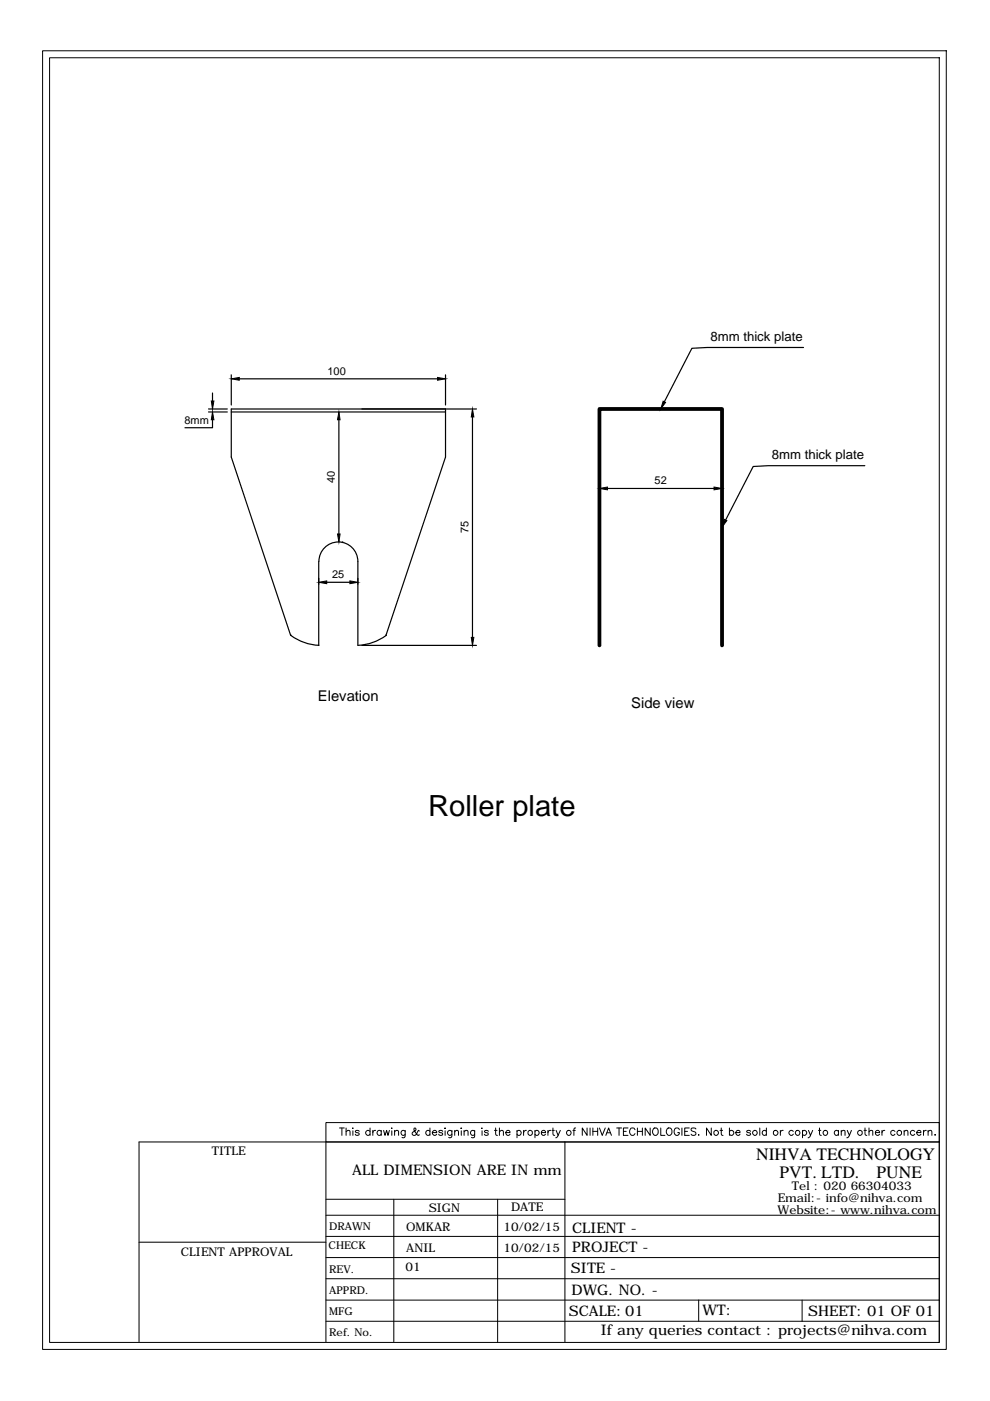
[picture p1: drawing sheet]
<svg xmlns="http://www.w3.org/2000/svg" width="210mm" height="297mm" viewBox="0 0 210 297" stroke-linecap="round" stroke-linejoin="round" font-family="sans-serif">
<!-- layer: 0 -->
<g fill="none" stroke="#000" stroke-width=".21">
<path d="M9 10.8h191.6v275.3h-191.6zM10.5 12.2h188.7v272.4h-188.7zM69.1 238h130.1v4.1h-130.1zM72 239.2h1M72.5 239.2v1.5M73.4 240l.4-.3h.3l.1 1M73.4 239.2v1.5M74.7 239.2h.2zM74.8 239.7v1M76.2 239.9l-.1-.2a.54 .54 0 0 0-.8 .2l.2 .2 .6 .2 .1 .2a.47 .47 0 0 1-.5 .2 .47 .47 0 0 1-.4-.2M78.5 239.9a.51 .51 0 0 0-.8-.1 .51 .51 0 0 0 0 .8 .51 .51 0 0 0 .8-.1M78.5 239.2v1.5"/>
<path d="M79.1 239.7v1M79.6 239.7a.5 .5 0 0 0-.5 .4M80.8 239.9a.49 .49 0 0 0-.7-.1 .49 .49 0 0 0 0 .7 .49 .49 0 0 0 .7 0M80.8 239.7v1M81.3 239.7l.3 1 .4-1 .3 1 .3-1M83 239.2h.2zM83.1 239.7v1M83.7 240l.2-.3a.38 .38 0 0 1 .6 .3v.7M83.7 239.7v1M85.9 239.7l-.1 1.4-.2 .1-.4-.1M85.9 239.9a.49 .49 0 0 0-.7-.1 .49 .49 0 0 0 0 .7 .49 .49 0 0 0 .7 0M88.9 239.8l-.2-.1a1.01 1.01 0 0 1-1.2 .9l-.1-.5 .8-.6-.1-.3h-.3v.2a1.42 1.42 0 0 0 .7 1.2l.3 .1 .1-.1"/>
<path d="M91.2 239.9a.49 .49 0 0 0-.8-.1 .49 .49 0 0 0 0 .7 .49 .49 0 0 0 .8 0M91.2 239.2v1.5M93.9 239.9a.51 .51 0 0 0-.9 0l.2 .2 .6 .2 .1 .2a.47 .47 0 0 1-.5 .2 .47 .47 0 0 1-.4-.2M94.3 239.2h.2zM94.4 239.7v1M95.8 239.7l-.1 1.4-.2 .1-.4-.1M95.8 239.9a.51 .51 0 0 0-.7-.1 .51 .51 0 0 0 0 .8 .51 .51 0 0 0 .7-.1M96.4 240l.3-.3h.4l.1 1M96.4 239.7v1M97.7 239.2h.2zM97.8 239.7v1M98.4 240l.4-.3h.4v1"/>
<path d="M98.4 239.7v1M100.6 239.7v1.4l-.3 .1-.3-.1M100.6 239.9a.49 .49 0 0 0-.7-.1 .49 .49 0 0 0 0 .7 .49 .49 0 0 0 .7 0M102.1 239.2h.1zM102.2 239.7v1M103.5 239.9v-.2a.54 .54 0 0 0-.8 .2l.2 .2 .6 .2v.2a.44 .44 0 0 1-.4 .2 .44 .44 0 0 1-.4-.2M104.8 239.7h.6M105.1 239.2v1.2l.1 .2 .3 .1M105.9 240l.4-.3h.4v1M105.9 239.2v1.5M109.6 239.9a.49 .49 0 0 1 .7-.1 .49 .49 0 0 1 0 .7 .49 .49 0 0 1-.7 0M109.6 239.7v1.5"/>
<path d="M111 239.7v1M111.6 239.7l-.5 .2-.1 .2M113.4 239.9a.49 .49 0 0 1 .8-.1 .49 .49 0 0 1 0 .7 .49 .49 0 0 1-.8 0M113.4 239.7v1.5M116.2 239.7v1M116.8 239.7a.5 .5 0 0 0-.6 .4M117 239.7h.5M117.2 239.2v1.2l.1 .2 .3 .1M117.9 239.7l.4 1 .5-1M121.5 239.7h.5M122.1 239.2h-.3l-.1 .3v1.2M124.5 239.2v1.5l-1-1.5v1.5"/>
<path d="M125.1 239.2v1.5M125.7 239.2v1.5M125.7 239.9h1M126.7 239.2v1.5M127.1 239.2l.6 1.5 .6-1.5M130.7 239.2h1.1M131.2 239.2v1.5M132.2 239.9h.6M133.2 239.2h-1v1.5h1M134.6 239.5a.59 .59 0 0 0-.6-.3 .59 .59 0 0 0-.5 .5v.4a.59 .59 0 0 0 .5 .6 .59 .59 0 0 0 .6-.4M135.1 239.9h1.1M135.1 239.2v1.5"/>
<path d="M136.2 239.2v1.5M137.9 239.2v1.5l-1.1-1.5v1.5M138.7 239.2a.8 .8 0 0 1 .9 .5 .8 .8 0 0 1-.5 1 .84 .84 0 0 1-.8-.6 .84 .84 0 0 1 .4-.9zM140.1 239.2v1.5h.9M141.6 239.2a.8 .8 0 0 1 .9 .5 .8 .8 0 0 1-.5 1 .84 .84 0 0 1-.7-.6 .84 .84 0 0 1 .3-.9zM144 239.5a.56 .56 0 0 0-.6-.4 .56 .56 0 0 0-.5 .6v.4a.56 .56 0 0 0 .5 .6 .56 .56 0 0 0 .6-.4v-.2h-.3M144.6 239.2v1.5M145.2 239.9h.6M146.1 239.2h-.9v1.5h.9M147.5 239.4l-.3-.2h-.5l-.2 .2 .2 .3 .8 .4v.4a.62 .62 0 0 1-1 0M150.8 239.2v1.5l-1-1.5v1.5M152.7 239.7h.5"/>
<path d="M152.9 239.2v1.2l.1 .2 .3 .1M154.7 239.9a.51 .51 0 0 1 .7-.1 .51 .51 0 0 1 0 .8 .51 .51 0 0 1-.7-.1M154.7 239.2v1.5M159.1 239.9a.51 .51 0 0 0-.8 0l.1 .1 .7 .3v.2a.47 .47 0 0 1-.4 .2 .47 .47 0 0 1-.4-.2M161.1 239.2v1.5M162.5 239.9a.49 .49 0 0 0-.7-.1 .49 .49 0 0 0 0 .7 .49 .49 0 0 0 .7 0M162.5 239.2v1.5M165.5 239.7v1M166 239.7a.5 .5 0 0 0-.5 .4M168.2 239.9a.51 .51 0 0 0-.8-.1 .51 .51 0 0 0 0 .8 .51 .51 0 0 0 .8-.1M170.2 239.9a.49 .49 0 0 1 .7-.1 .49 .49 0 0 1 0 .7 .49 .49 0 0 1-.7 0M170.2 239.7v1.5"/>
<path d="M171.4 239.7l.4 1 .5-1M173.5 239.7h.5M173.8 239.2v1.2v.2l.3 .1M177.8 239.9a.49 .49 0 0 0-.8-.1 .49 .49 0 0 0 0 .7 .49 .49 0 0 0 .8 0M177.8 239.7v1M178.4 240l.3-.3h.4l.1 1M178.4 239.7v1M179.6 239.7l.5 1 .4-1M183.2 239.7h.5M183.4 239.2v1.2l.1 .2 .3 .1M184.2 240l.4-.3h.4l.1 1M184.2 239.2v1.5"/>
<path d="M187 239.7v1M187.6 239.7a.5 .5 0 0 0-.6 .4M189.8 239.9a.49 .49 0 0 0-.8-.1 .49 .49 0 0 0 0 .7 .49 .49 0 0 0 .8 0M191.7 240l.4-.3h.3l.1 1M191.7 239.7v1M193.9 239.9a.51 .51 0 0 0-.7-.1 .51 .51 0 0 0 0 .8 .51 .51 0 0 0 .7-.1M195.8 239.7v1M196.4 239.7a.5 .5 0 0 0-.6 .4M196.8 240l.4-.3h.3l.1 1M196.8 239.7v1M69.1 257.7h130.1M69.1 242.1v42.5"/>
<path d="M69.1 254.3h50.7M83.5 254.3v30.3M91.7 240.1h.9a.47 .47 0 0 0-.5-.5 .47 .47 0 0 0-.4 .5l.1 .4a.47 .47 0 0 0 .4 .2 .47 .47 0 0 0 .4-.2M105.5 254.3v30.3M107.2 240.1h.9l-.1-.3a.49 .49 0 0 0-.7 .1 .49 .49 0 0 0 .1 .7 .49 .49 0 0 0 .7-.1M114.8 240.1h.9a.46 .46 0 0 0-.6-.5 .46 .46 0 0 0-.3 .7 .47 .47 0 0 0 .3 .4 .47 .47 0 0 0 .6-.2M118.3 240.7l-.1 .3-.4 .2M119.8 242.1v42.5M128.5 240.7l.5-1.5 .6 1.5M128.7 240.2h.7M148.1 240.6v.1zM156 240.1h.9v-.3a.49 .49 0 0 0-.8 0 .49 .49 0 0 0 .1 .8 .49 .49 0 0 0 .7-.1"/>
<path d="M171.8 240.7l-.1 .3-.4 .2M180.1 240.7l-.3 .4-.3 .1M185.6 240.1h.9a.46 .46 0 0 0-.5-.5 .46 .46 0 0 0-.4 .7 .47 .47 0 0 0 .4 .4 .47 .47 0 0 0 .5-.2M194.4 240.1h.9l-.1-.3a.49 .49 0 0 0-.7 0 .49 .49 0 0 0 0 .8 .49 .49 0 0 0 .8-.1M198.3 240.6v.1zM199.2 242.1v42.5M199.2 242.1h-169.7v42.5M29.5 263.4h39.6M69.1 271.1h130.1M69.1 266.6h130.1M69.1 262.1h130.1M69.1 275.6h130.1"/>
<path d="M148.1 275.6v4.5M170.1 275.6v4.5M69.1 280.1h130.1"/>
<circle cx="112.4" cy="240.2" r=".52"/>
<circle cx="120.6" cy="240.2" r=".51"/>
<circle cx="151.8" cy="240.2" r=".52"/>
<circle cx="160.1" cy="240.2" r=".51"/>
<circle cx="164.4" cy="240.2" r=".52"/>
<circle cx="169.1" cy="240.2" r=".51"/>
<circle cx="175" cy="240.2" r=".51"/>
<circle cx="182.3" cy="240.2" r=".52"/>
<circle cx="190.7" cy="240.2" r=".52"/>
</g>
<g fill="none" stroke="#000" stroke-width=".25">
<path d="M49 79.5v6.4M94.5 79.5v6.4M170.4 73.7h-20.5l-3.2 .1-5.8 11.4M44.2 86.7h4M44.2 87.3h4M45.1 89v1.7h-5.9M45.1 83.3v1.7M49 87.3h45.5M50.7 80.3h42.1M71.9 89v24.2M94.5 86.7v10.2l-12.6 37.7M100.2 88.4v46.7"/>
<path d="M101 86.7h-52v10.2l12.6 37.8M183.4 98.7h-20.5l-3.2 .2-5.8 11.4M67.6 119.1v17.7M67.6 119a4.1 4.1 0 0 1 4.1-4.1 4.1 4.1 0 0 1 4.2 4.1v17.8M72.6 114.9h.1M127.1 102.7v2.6M128.8 103.6h22.6M153.1 102.7v2.6M61.7 134.6v.1M61.7 134.7a10.9 10.9 0 0 0 5.9 2.1M69.3 123.5h4.9M76.7 136.8h24.3"/>
<path d="M81.8 134.7a10.9 10.9 0 0 1-5.9 2.1"/>
</g>
<g fill="#000" stroke="#000" stroke-width=".21">
<path d="M44.8 85h.6l-.3 1.7zM45.1 87.3l.3 1.7h-.6zM49 80.3l1.7-.3v.6zM71.9 87.3l.2 1.7h-.5zM92.8 80l1.7 .3-1.7 .3zM100.2 86.7l.3 1.7h-.6zM140.6 85.1l.5 .2-1 1.4zM71.6 113.2h.5l-.2 1.7zM127.1 103.6l1.7-.3v.6zM151.4 103.3l1.7 .3-1.7 .3zM153.6 110.1l.5 .3-1 1.4zM67.6 123.5l1.7-.3v.6z"/>
<path d="M74.2 123.2l1.7 .3-1.7 .3zM99.9 135.1h.6l-.3 1.7z"/>
</g>
<path d="M127.1 136.8v-50.1h26v50.1" fill="none" stroke="#000" stroke-width=".8"/>
<text font-size="6.2" x="90.8" y="173">Roller plate</text>
<g font-size="3.7">
<text x="160.3" y="245.9">NIHVA TECHNOLOGY</text>
<text x="165.3" y="249.7">PVT. LTD.</text>
<text x="185.9" y="249.7">PUNE</text>
</g>
<g font-size="3.1">
<text x="67.4" y="148.7">Elevation</text>
<text x="133.8" y="150.1">Side view</text>
<text x="74.6" y="249.1">ALL DIMENSION ARE IN mm</text>
<text x="121.3" y="261.3">CLIENT -</text>
<text x="121" y="270">SITE -</text>
<text x="121.3" y="265.5">PROJECT -</text>
<text x="121.2" y="274.5">DWG. NO. -</text>
<text x="120.6" y="278.9">SCALE:01</text>
<text x="148.9" y="278.9">WT:</text>
<text x="171.4" y="278.9">SHEET: 01 OF 01</text>
<text x="127.4" y="283.1">If any queries contact : projects@nihva.com</text>
</g>
<g font-size="2.8">
<text x="150.6" y="72.2">8mm thick plate</text>
<text x="163.6" y="97.3">8mm thick plate</text>
</g>
<g font-size="2.5">
<text x="44.9" y="244.9">TITLE</text>
<text x="90.9" y="257">SIGN</text>
<text x="108.3" y="256.8">DATE</text>
<text x="164.9" y="257.4">Website:- www.nihva.com</text>
<text x="164.9" y="254.9">Email:- info@nihva.com</text>
<text x="167.9" y="252.4">Tel : 020 66304033</text>
<text x="86.1" y="261">OMKAR</text>
<text x="106.7" y="261">10/02/15</text>
<text x="38.4" y="266.3">CLIENT APPROVAL</text>
<text x="86" y="269.4">01</text>
<text x="86.1" y="265.4">ANIL</text>
<text x="106.7" y="265.4">10/02/15</text>
</g>
<g font-size="2.3">
<text x="69.4" y="79.4">100</text>
<text x="39.1" y="89.8">8mm</text>
<text x="71" y="102.4" transform="rotate(-90 71 102.4)">40</text>
<text x="138.8" y="102.7">52</text>
<text x="99.3" y="113.1" transform="rotate(-90 99.3 113.1)">75</text>
<text x="70.4" y="122.6">25</text>
<text x="69.8" y="260.8">DRAWN</text>
<text x="69.7" y="264.8">CHECK</text>
<text x="69.8" y="269.8">REV.</text>
<text x="69.8" y="274.3">APPRD.</text>
<text x="69.8" y="278.8">MFG</text>
<text x="69.8" y="283.4">Ref. No.</text>
</g>
</svg>
